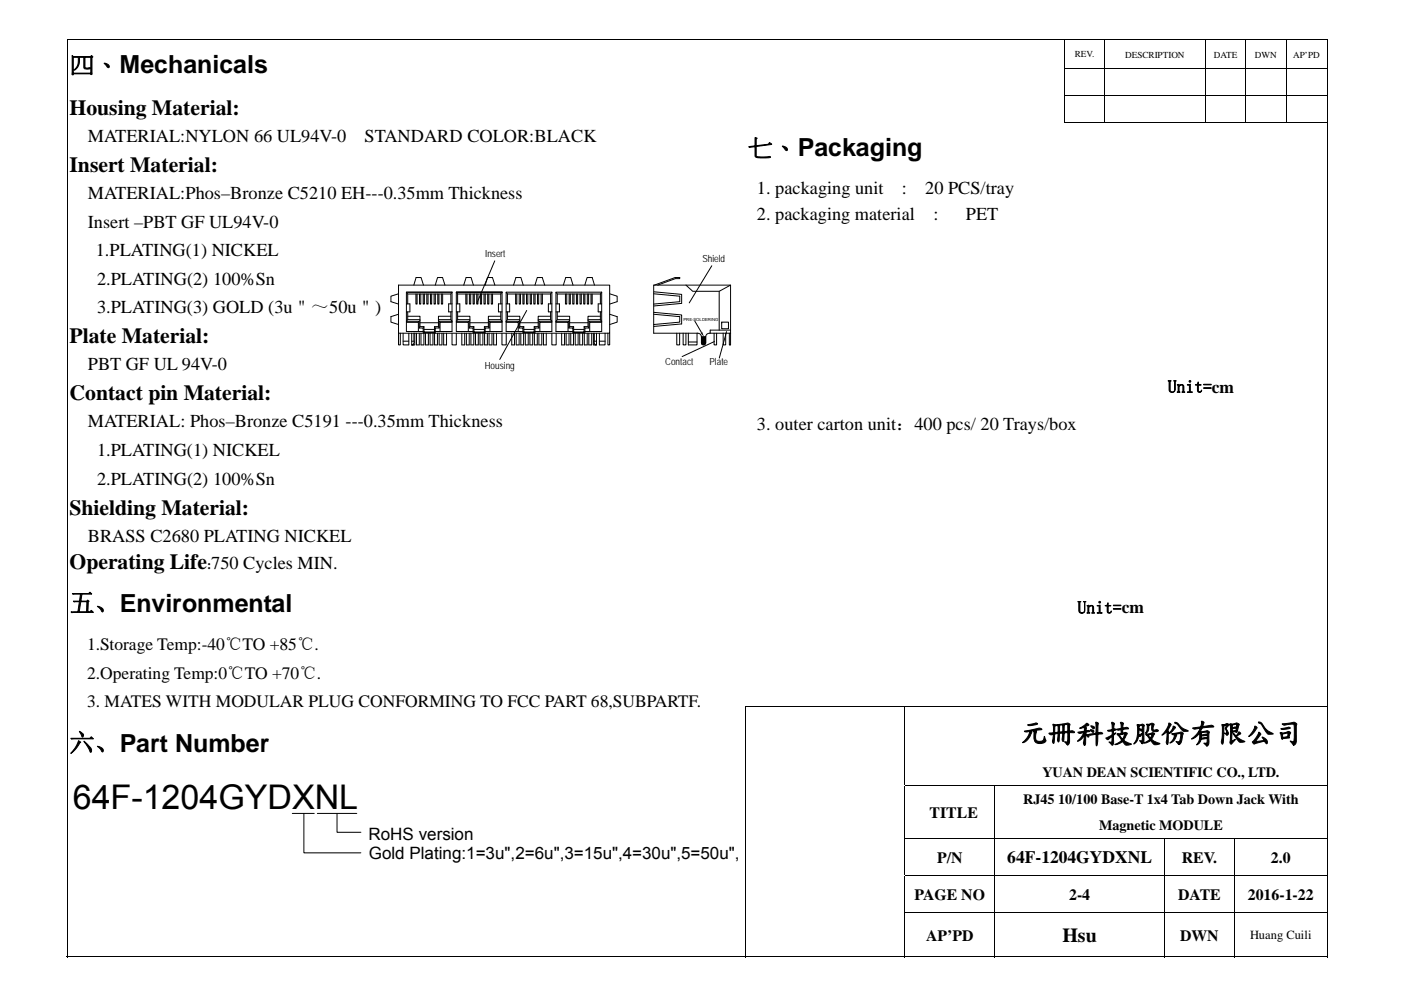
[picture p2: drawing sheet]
<svg xmlns="http://www.w3.org/2000/svg" width="297mm" height="210mm" viewBox="0 0 297 210" stroke-linecap="round" stroke-linejoin="round" font-family="sans-serif">
<g fill="none" stroke="#000" stroke-width=".21">
<path d="M14.2 8.3h267.3M14.2 8.4v6.1M14.2 14.6v5.6M225.7 14.6h55.8M225.7 8.4v6.1M225.7 14.6v5.6M234.2 8.4v6.1M234.2 14.6v5.6M255.6 8.4v6.1M255.6 14.6v5.6M264.1 8.4v6.1M264.1 14.6v5.6"/>
<path d="M272.7 8.4v6.1M272.7 14.6v5.6M281.4 8.4v6.1M281.4 14.6v5.6M14.2 20.3v5.5M14.2 26v123.8M225.7 20.2h55.8M225.7 25.9h55.8M225.7 20.3v5.5M234.2 20.3v5.5M255.6 20.3v5.5M264.1 20.3v5.5"/>
<path d="M272.7 20.3v5.5M281.4 20.3v5.5M281.4 26v123.8M62 172.5h4.6M64.4 172.5v8.4h12.1M67.3 172.5h8.3M71.5 172.5v4h5"/>
</g>
<path d="M14.2 8.3h.1v.1h-.1zM14.2 14.5h.1v.1h-.1zM281.3 8.3h.2v.1h-.2zM14.2 20.2h.1v.1h-.1zM14.2 25.8h.1v.2h-.1zM225.7 25.8h.1v.2h-.1z" fill="#000"/>
<g fill="#fff">
<path d="M192 150h18.9v16.5h-18.9z"/>
<path d="M192.4 150h18v16.5h-18z"/>
<path d="M210.9 150h70.4v16.5h-70.4z"/>
<path d="M211.4 150h69.5v11h-69.5z"/>
<path d="M211.4 161h69.5v5.5h-69.5z"/>
</g>
<path d="M14.2 149.8h.1v.2h-.1zM158 149.8h.1v.2h-.1zM14.2 166.5h.1v.2h-.1zM14.2 177.7h.1v.2h-.1zM158 166.5h.1v.2h-.1zM158 177.7h.1v.2h-.1zM14.2 185.6h.1v.2h-.1zM14.2 193.5h.1v.2h-.1zM158 185.6h.1v.2h-.1zM158 193.5h.1v.2h-.1zM281.3 202.9h.2v.2h-.2z" fill="#000"/>
<g fill="none" stroke="#000" stroke-width=".21">
<path d="M104.9 55.3l-3.7 8.9M150.9 56.4l-4.8 7.8M84.5 60.5h44.8v10.2h-44.8zM84.5 62.3l-1.6 .5v1.2l1.6 .5M84.5 66.7l-1.6 .5v1.1l1.6 .5M84.5 70.7v2.5h.4v-2.5M85.5 70.7v2.5h1.2v-2.5M85.5 72.4h1.2M86.2 68.2h2.7v1.4h.8v1.1M86.2 68.4h2.5v1.9M86.2 68.2v2.1h3.7v2.9h-.6v-2.5M86.2 64.5h.7v1.6h-.7"/>
<path d="M86.4 62.4v2.1M86.4 67.1h2.6v2.2l-.1 .3M86.4 66.1v1.7M87.3 70.7v2.5h.6v-2.5M87.3 72.4h.5M87.7 60.5l.5-1.6h1.1l.5 1.6M87.8 70.7v1.8l-.2 .7M88.2 62.4v2.1h.2v-2.1M88.3 70.7v2.5h.6v-2.5M88.9 62.4v2.1h.3v-2.1M89 68.5h4M89 68l-.1 .2"/>
<path d="M89 67.8h-2.6l-.2 .4M89.7 62.4v2.1h.3v-2.1M89.9 69.3l-.2 .3M89.9 69.9h2.2M89.9 70.5h2.2M90.2 70.7v2.5h.6v-2.5M90.5 62.4v2.1h.3v-2.1M91.2 70.7v2.5h.6v-2.5M91.3 62.4v2.1h.2v-2.1M92 62.4v2.1h.3v-2.1M92.1 69.3l.2 .3M92.3 60.5l.5-1.6h1l.5 1.6"/>
<path d="M92.8 62.4v2.1h.3v-2.1M93 69.3h-.9v1.1h-2.2v-1.1h-.9M93 68l.1 .2M93 67.8h2.6l.2 .4h-2.7v1.4h-.8v1.1M93.1 70.7v2.5h.6v-2.5M93.6 62.4v2.1h.2v-2.1M94.1 70.7v2.5h.6v-2.5M95.6 67.1h-2.6v2.2l.1 .3M95.6 66.1v1.7M95.8 62l-.2 .4v2.1M95.8 62h-9.6v6.2M95.8 62v8.3h-3.7v2.9h.6v-2.5"/>
<path d="M95.8 62h-9.6l.2 .4h9.2M95.8 68.4h-2.5v1.9M95.8 70.7v2.5h.9v-2.5M95.8 64.5h-.7v1.6h.7M96.7 68.2h2.8v1.4h.8v1.1M96.7 68.4h2.6v1.9M96.7 68.2v2.1h3.8v.4M96.7 64.5h.8v1.6h-.8M97 62.4v2.1M97 67.1h2.6v2.2l-.1 .3M97 66.1v1.7M97.9 70.7v2.5h.6v-2.5"/>
<path d="M98.3 60.5l.5-1.6h1.1l.5 1.6M98.8 62.4v2.1h.2v-2.1M98.9 70.7v2.5h.6v-2.5M99.5 62.4v2.1h.3v-2.1M99.6 68l-.1 .2M99.6 67.8h-2.6l-.3 .4M99.6 68.5h3.9M99.8 70.7v2.5h.7v-2.5M100.3 62.4v2.1h.3v-2.1M100.5 69.9h2.2M100.5 69.3l-.2 .3M100.5 70.5h2.2"/>
<path d="M100.8 70.7v2.5h.6v-2.5M101.1 62.4v2.1h.2v-2.1M101.8 70.7v2.5h.6v-2.5M101.9 62.4v2.1h.2v-2.1M102.6 62.4v2.1h.3v-2.1M102.7 69.3l.2 .3M102.9 60.5l.5-1.6h1l.5 1.6M103.4 62.4v2.1h.2v-2.1M103.5 69.3h-.8v1.1h-2.2v-1.1h-.9M103.5 68l.2 .2M103.5 67.8h2.7l.2 .4h-2.7v1.4h-.8v1.1M103.7 70.7v2.5h.6v-2.5"/>
<path d="M104.2 62.4v2.1h.2v-2.1M104.7 70.7v2.5h.6v-2.5M106.2 67.1h-2.7v2.2l.2 .3M106.2 62.4v2.1M106.2 66.1v1.7M106.4 70.7v2.5h.9v-2.5M106.4 62h-9.7l.3 .4h9.2M106.4 62l-.2 .4M106.4 68.4h-2.5v1.9M106.4 62h-9.7v6.2M106.4 62v8.3h-3.7v2.9h.6v-2.5M106.4 64.5h-.7v1.6h.7"/>
<path d="M107.3 68.2h2.7v1.4h.9v1.1M107.3 62l.3 .4h9.1M107.3 68.4h2.6v1.9M107.3 68.2v2.1h3.8v.4M107.3 64.5h.8v1.6h-.8M107.6 67.1h2.6v2.2l-.2 .3M107.6 62.4v2.1M107.6 66.1v1.7M108.5 70.7v2.5h.6v-2.5M108.9 60.5l.5-1.6h1l.5 1.6M109.3 62.4v2.1h.3v-2.1M109.4 70.7v2.5h.7v-2.5"/>
<path d="M110.1 62.4v2.1h.3v-2.1M110.2 68l-.2 .2M110.2 67.8h-2.6l-.3 .4M110.2 68.5h3.9M110.4 70.7v2.5h.6v-2.5M110.9 62.4v2.1h.2v-2.1M111.1 69.3l-.2 .3M111.1 69.9h2.2M111.1 70.5h2.2M111.4 70.7v2.5h.6v-2.5M111.6 62.4v2.1h.3v-2.1M111.7 65.8l-5.7 10.4"/>
<path d="M112.3 70.7v2.5h.6v-2.5M112.4 62.4v2.1h.3v-2.1M113.2 62.4v2.1h.3v-2.1M113.3 69.3l.1 .3M113.3 70.7v2.5h.6v-2.5M113.4 60.5l.5-1.6h1.1l.5 1.6M114 62.4v2.1h.2v-2.1M114.1 69.3h-.8v1.1h-2.2v-1.1h-.9M114.1 68l.2 .2M114.1 67.8h2.6l.3 .4h-2.7v1.4h-.9v1.1M114.3 70.7v2.5h.6v-2.5M114.7 62.4v2.1h.3v-2.1"/>
<path d="M115.2 70.7v2.5h.6v-2.5M116.7 67.1h-2.6v2.2l.2 .3M116.7 62.4v2.1M116.7 66.1v1.7M117 62h-9.7v6.2M117 62v8.3h-3.7v.4M117 62l-.3 .4M117 68.4h-2.5v1.9M117 70.7v2.5h.9v-2.5M117 64.5h-.7v1.6h.7M117.9 68.2h2.7v1.4h.9v1.1M117.9 62l.2 .4h9.2"/>
<path d="M117.9 68.4h2.5v1.9M117.9 68.2v2.1h3.7v.4M117.9 64.5h.7v1.6h-.7M118.1 67.1h2.7v2.2l-.2 .3M118.1 62.4v2.1M118.1 66.1v1.7M119.1 70.7v2.5h.6v-2.5M119.4 60.5l.5-1.6h1.1l.5 1.6M119.9 62.4v2.1h.3v-2.1M120 70.7v2.5h.6v-2.5M120.7 62.4v2.1h.2v-2.1M120.8 68l-.2 .2"/>
<path d="M120.8 67.8h-2.7l-.2 .4M120.8 68.5h3.9M121 70.7v2.5h.6v-2.5M121.4 62.4v2.1h.3v-2.1M121.6 69.9h2.2M121.6 70.5h2.2M121.6 69.3l-.1 .3M122 70.7v2.5h.6v-2.5M122.2 62.4v2.1h.3v-2.1M122.9 70.7v2.5h.6v-2.5M123 62.4v2.1h.3v-2.1M123.8 62.4v2.1h.2v-2.1"/>
<path d="M123.8 69.3l.2 .3M123.9 70.7v2.5h.6v-2.5M124 60.5l.5-1.6h1.1l.4 1.6M124.5 62.4v2.1h.3v-2.1M124.7 69.3h-.9v1.1h-2.2v-1.1h-.8M124.7 68l.2 .2M124.7 67.8h2.6l.3 .4h-2.7v1.4h-.9v1.1M124.8 70.7v2.5h.7v-2.5M125.3 62.4v2.1h.3v-2.1M125.8 70.7v2.5h.7v-2.5M126 72.4h.5M126 70.7l-.1 1.8 .3 .7"/>
<path d="M127.1 72.4h1.2M127.3 67.1h-2.6v2.2l.2 .3M127.3 62.4v2.1M127.3 66.1v1.7M127.6 62l-.3 .4M127.6 68.4h-2.6v1.9M127.6 62h-9.7v6.2M127.6 62v8.3h-3.8v.4M127.6 64.5h-.8v1.6h.8M128.3 70.7v2.5h-1.2v-2.5M128.9 70.7v2.5h.4v-2.5M129.3 62.3l1.5 .5v1.2l-1.5 .5"/>
<path d="M129.3 66.7l1.5 .5v1.1l-1.5 .5M138.6 62.3l5.5 .5v1.2l-5.5 .5M138.6 66.7l5.5 .5v1.1l-5.5 .5M138.6 61.9l5.9 .5v1.9l-5.9 .6M138.6 66.3l5.9 .5v1.9l-5.9 .5M138.7 60.5l4.4-1.6h1v.2h-.9l-3.8 1.4M143.5 70.7v2.5h.6v-2.5M144.8 70.7v2.5h.6v-2.5M145.4 60.5l1.5 1.3h5.6l2.4-1.3M145.9 70.7v2.5h1.9v-2.5M145.9 72.5h1.9M147.3 68.1l1.4 2.4"/>
<path d="M148.7 71.5h.9M148.7 71.5v1.2a.46 .46 0 0 0 .5 .5 .46 .46 0 0 0 .4-.5v-1.2M148.8 71.5l-.1 .1M149.1 71.5l-.4 .3M149.3 71.5l-.6 .5M149.5 71.5l-.8 .7M149.6 72.6l-.5 .5M149.6 72.8l-.3 .3 .3-.3M149.6 72.4l-.7 .7M149.6 72.1l-.8 .9M149.6 71.9l-.9 .9M149.6 71.5l-.9 .9"/>
<path d="M149.6 71.7l-.9 .9M151.4 70.7v2.5h.5v-2.5M151.5 72.4l-6.9 3.2M152.5 61.8v8.2M153 68.3h1.5v1.4h-1.5zM153 68.3h.1M153.3 70.7v2.5h.6v-2.5M154 70.3l-1.5 5.6M154.9 70.7v-10.2h-16.3v10.2h9.3l.7 .3 .1 .5M154.9 70.7h-4.5l-.5 .1-.3 .7M154.9 70.7v2.5h-.3v-2.5M154.9 70h-4.3v.7"/>
<path d="M14.2 150v16.5M158 149.9h123.5M158 150v16.5M191.9 150v16.5M281.4 150v16.5M14.2 166.7v11M14.2 177.9v7.7M158 166.7v11M158 177.9v7.7M191.8 166.6h89.7M191.8 177.8h89.7M191.9 166.7v11"/>
<path d="M191.9 177.9v7.7M210.9 166.7v11M210.9 177.9v7.7M246.9 177.9v7.7M261.7 177.9v7.7M281.4 166.7v11M281.4 177.9v7.7M14.2 185.8v7.7M14.2 193.7v9.4M158 185.8v7.7M158 193.7v9.4M191.8 185.7h89.7"/>
<path d="M191.8 193.6h89.7M191.9 185.8v7.7M191.9 193.7v9.4M210.9 185.8v7.7M210.9 193.7v9.4M246.9 185.8v7.7M246.9 193.7v9.4M261.7 185.8v7.7M261.7 193.7v9.4M281.4 185.8v7.7M281.4 193.7v9.4M14.2 203h143.8"/>
<path d="M158.1 203h33.7M192 203h18.8M211 203h35.8M247 203h14.6M261.8 203h19.5"/>
</g>
<path d="M148.5 70.6l.4-.2 .4 1.1z" fill="#000"/>
<text font-size="7.2" x="15.4" y="171.6">64F-1204GYDXNL</text>
<text font-size="6" x="216.1" y="157.3">元冊科技股份有限公司</text>
<g font-size="5.3">
<text x="14.7" y="15.5">四、Mechanicals</text>
<text x="158.5" y="33.1">七、Packaging</text>
<text x="14.7" y="129.7">五、Environmental</text>
<text x="14.7" y="159.4">六、Part Number</text>
</g>
<g font-size="4.6">
<text x="14.7" y="24.4">Housing Material:</text>
<text x="14.7" y="36.5">Insert Material:</text>
<text x="14.7" y="72.8">Plate Material:</text>
<text x="14.7" y="84.9">Contact pin Material:</text>
<text x="14.7" y="109.1">Shielding Material:</text>
<text x="14.7" y="120.7">Operating Life</text>
</g>
<text font-size="4.2" x="225.3" y="199.9">Hsu</text>
<g font-size="3.9">
<text x="18.6" y="30.2">MATERIAL:NYLON 66 UL94V-0</text>
<text x="77.3" y="30.2">STANDARD COLOR:BLACK</text>
<text x="160.5" y="41.1">1. packaging unit</text>
<text x="191.2" y="41.1">:</text>
<text x="196.2" y="41.1">20 PCS/tray</text>
<text x="18.6" y="42.3">MATERIAL:Phos–Bronze C5210 EH---0.35mm Thickness</text>
<text x="160.5" y="46.7">2. packaging material</text>
<text x="197.9" y="46.7">:</text>
<text x="204.8" y="46.7">PET</text>
<text x="18.6" y="48.3">Insert –PBT GF UL94V-0</text>
<text x="20.3" y="54.4">1.PLATING(1) NICKEL</text>
<text x="20.6" y="60.4">2.PLATING(2) 100%Sn</text>
<text x="20.6" y="66.5">3.PLATING(3) GOLD (3u＂～50u＂)</text>
<text x="18.6" y="78.6">PBT GF UL 94V-0</text>
<text x="18.6" y="90.7">MATERIAL: Phos–Bronze C5191 ---0.35mm Thickness</text>
<text x="160.5" y="91.2">3. outer carton unit：400 pcs/ 20 Trays/box</text>
<text x="20.6" y="96.7">1.PLATING(1) NICKEL</text>
<text x="20.6" y="102.8">2.PLATING(2) 100%Sn</text>
<text x="18.6" y="114.9">BRASS C2680 PLATING NICKEL</text>
<text x="44.8" y="120.7">750 Cycles MIN.</text>
</g>
<g font-size="3.7">
<text x="247.6" y="83.3">Unit=cm</text>
<text x="228.5" y="130.1">Unit=cm</text>
<text x="18.5" y="137.9">1.Storage Temp:-40℃TO +85℃.</text>
<text x="18.5" y="144">2.Operating Temp:0℃TO +70℃.</text>
<text x="18.5" y="150">3. MATES WITH MODULAR PLUG CONFORMING TO FCC PART 68,SUBPARTF.</text>
<text x="213.6" y="183.1">64F-1204GYDXNL</text>
</g>
<g font-size="3.6">
<text x="78.1" y="178.1">RoHS version</text>
<text x="78.2" y="182.2">Gold Plating:1=3u&quot;,2=6u&quot;,3=15u&quot;,4=30u&quot;,5=50u&quot;,</text>
</g>
<g font-size="3.3">
<text x="197.1" y="173.4">TITLE</text>
<text x="198.7" y="183">P/N</text>
<text x="250.6" y="183">REV.</text>
<text x="269.5" y="183">2.0</text>
<text x="193.9" y="190.9">PAGE NO</text>
<text x="226.7" y="190.9">2-4</text>
<text x="249.8" y="190.9">DATE</text>
<text x="264.6" y="190.9">2016-1-22</text>
<text x="196.4" y="199.5">AP’PD</text>
<text x="250.2" y="199.5">DWN</text>
</g>
<g font-size="3">
<text x="221" y="164.9">YUAN DEAN SCIENTIFIC CO., LTD.</text>
<text x="216.9" y="170.5">RJ45 10/100 Base-T 1x4 Tab Down Jack With</text>
<text x="233" y="176">Magnetic MODULE</text>
</g>
<g font-size="2.6">
<text x="43.9" y="120.7">:</text>
<text x="265" y="199.2">Huang Cuili</text>
</g>
<g font-size="2.1">
<text x="102.8" y="54.6">Insert</text>
<text x="148.9" y="55.6">Shield</text>
<text x="141" y="77.5">Contact</text>
<text x="150.4" y="77.5">Plate</text>
<text x="102.8" y="78.2">Housing</text>
</g>
<g font-size="1.9">
<text x="227.9" y="12.1">REV.</text>
<text x="238.6" y="12.4">DESCRIPTION</text>
<text x="257.4" y="12.4">DATE</text>
<text x="266.1" y="12.4">DWN</text>
<text x="274.2" y="12.4">AP’PD</text>
</g>
<text font-size=".9" x="144.9" y="68">PRE-SOLDERING</text>
</svg>
